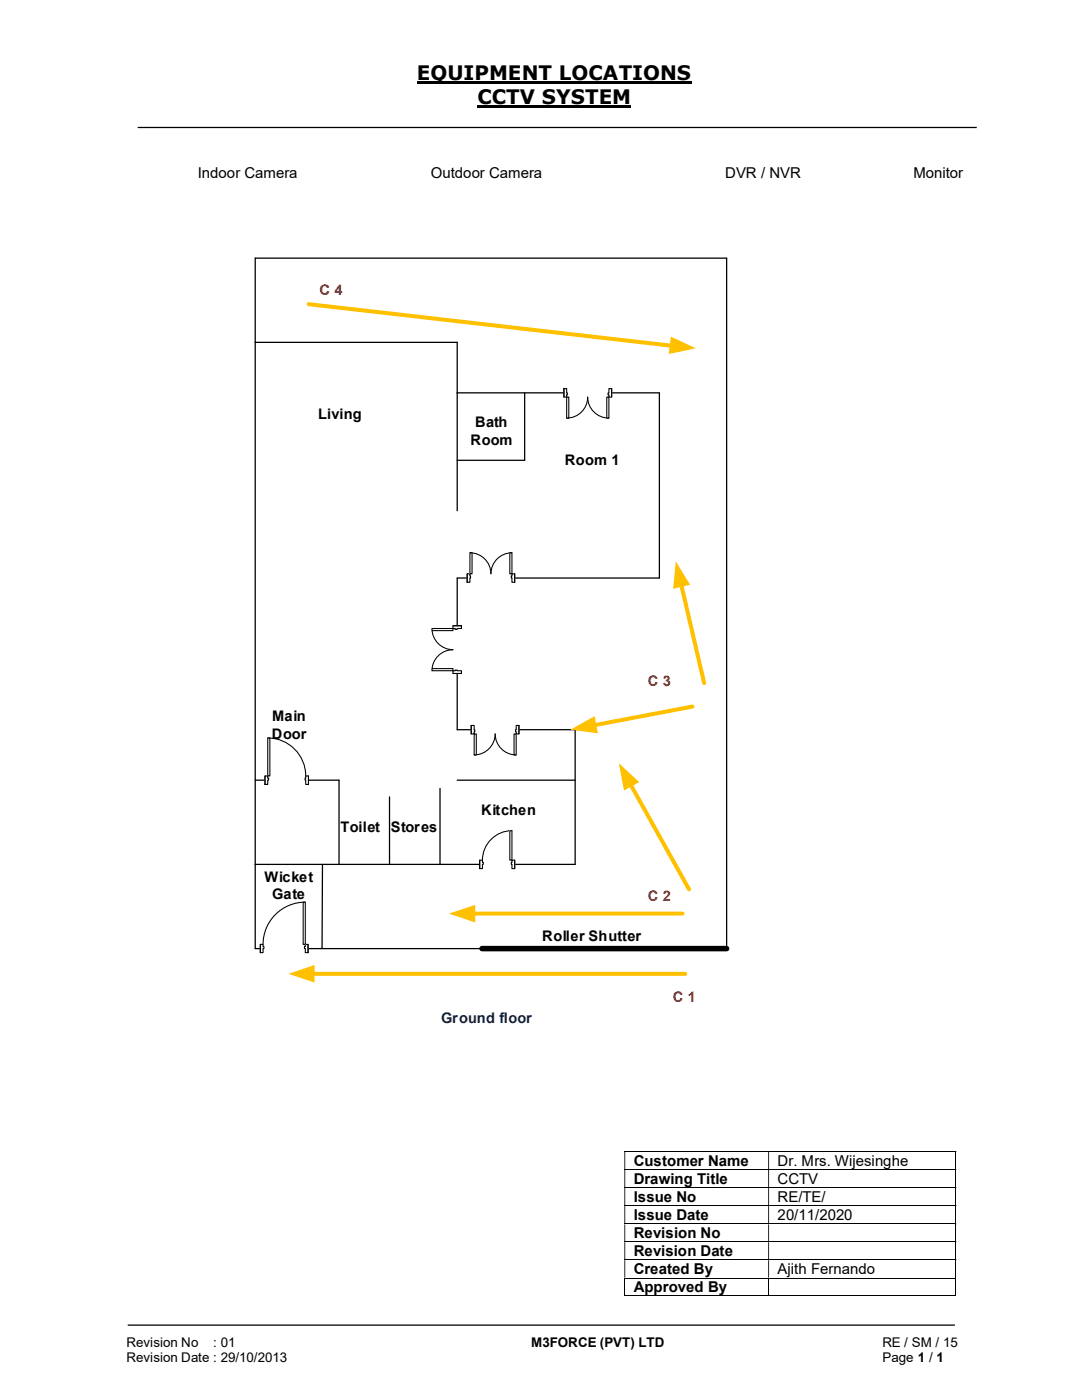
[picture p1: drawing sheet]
<svg xmlns="http://www.w3.org/2000/svg" width="216mm" height="279mm" viewBox="0 0 216 279" stroke-linecap="round" stroke-linejoin="round" font-family="sans-serif">
<path d="M83.2 16.5h54.8M95.2 21.3h30.7" fill="none" stroke="#000" stroke-width=".42"/>
<path d="M27.5 25.4h167.4M50.9 51.5h94.1v137.8h-94.1zM50.9 68.3h40.3v33.6M91.2 78.4h40.4v37h-40.4v30.2h23.6v26.9h-63.9M104.7 78.4v13.5h-13.5M50.9 155.7h16.7v16.8M77.7 159v13.5M87.8 157.4v15.1M91.2 155.7h23.6M25.5 264.5h165" fill="none" stroke="#000" stroke-width=".25"/>
<g fill="none" stroke="#000" stroke-width=".2">
<path d="M124.6 229.8h66.1M124.6 233.4h66.1M124.6 237h66.1M190.8 229.9v3.4M190.8 233.5v3.4M190.8 237.1v3.4M124.6 240.6h66.1M124.6 244.3h66.1M124.6 247.8h66.1M124.6 251.4h66.1M124.6 255.1h66.1M124.6 258.6h28.7"/>
<path d="M124.7 255.1v3.6M153.4 255.1v3.6M153.5 258.6h37.2M190.8 240.7v3.5M190.8 244.3v3.4M190.8 247.9v3.4M190.8 251.5v3.5M190.8 255.1v3.6"/>
</g>
<g fill="#000">
<path d="M190.7 229.7h.1v.2h-.1zM124.6 229.9h.2v3.4h-.2zM153.3 229.9h.2v3.4h-.2z" fill-rule="evenodd"/>
<path d="M190.7 233.3h.1v.2h-.1zM124.6 233.5h.2v3.4h-.2zM153.3 233.5h.2v3.4h-.2z" fill-rule="evenodd"/>
<path d="M190.7 236.9h.1v.2h-.1zM124.6 237.1h.2v3.4h-.2zM153.3 237.1h.2v3.4h-.2z" fill-rule="evenodd"/>
<path d="M190.7 240.5h.1v.2h-.1zM124.6 240.7h.2v3.5h-.2zM153.3 240.7h.2v3.5h-.2z" fill-rule="evenodd"/>
<path d="M190.7 244.2h.1v.1h-.1zM124.6 244.3h.2v3.4h-.2zM153.3 244.3h.2v3.4h-.2z" fill-rule="evenodd"/>
<path d="M190.7 247.7h.1v.2h-.1zM124.6 247.9h.2v3.4h-.2zM153.3 247.9h.2v3.4h-.2z" fill-rule="evenodd"/>
<path d="M190.7 251.3h.1v.2h-.1zM124.6 251.5h.2v3.5h-.2zM153.3 251.5h.2v3.5h-.2z" fill-rule="evenodd"/>
</g>
<path d="M190.7 255h.1v.1h-.1zM190.7 258.6h.1v.1h-.1z" fill="#000"/>
<path d="M52.9 154.8h8.7v1.8h-8.7z" fill="#fff"/>
<path d="M52.9 154.8h8.7v1.8h-8.7z" fill="none" stroke="#fff" stroke-width=".21"/>
<path d="M52.9 154.9h.5v1.6h-.5zM61 154.9v1.6h.6v-1.6z" fill-rule="evenodd" fill="#fff"/>
<path d="M53.4 155.3v-.4h-.5v1.6h.5v-.8M61 155.3v-.4h.6v1.6h-.6v-.8" fill="none" stroke="#000" stroke-width=".21"/>
<path d="M53.4 155.3h.2v.4h-.2zM60.9 155.3v.4h.1v-.4z" fill-rule="evenodd" fill="#fff"/>
<path d="M52.9 154.9v1.6M53.4 147.3a7.6 7.6 0 0 1 7.6 7.6M53.4 155.3h.2v.4h-.2M61 155.3h-.1v.4h.1M61.6 154.9v1.6" fill="none" stroke="#000" stroke-width=".21"/>
<path d="M53.4 147.3h.4v7.6h-.4z" fill-rule="evenodd" fill="#fff"/>
<path d="M53.4 147.3h.4v7.6h-.4z" fill="none" stroke="#000" stroke-width=".21"/>
<path d="M93.2 114.5h9.5v1.7h-9.5z" fill="#fff"/>
<path d="M93.2 114.5h9.5v1.7h-9.5z" fill="none" stroke="#fff" stroke-width=".21"/>
<path d="M102.2 114.5v1.7h.5v-1.7zM93.2 114.5h.6v1.7h-.6z" fill-rule="evenodd" fill="#fff"/>
<path d="M93.8 114.9v-.4h-.6v1.7h.6v-.8M102.2 114.9v-.4h.5v1.7h-.5v-.8" fill="none" stroke="#000" stroke-width=".21"/>
<path d="M102 114.9v.5h.2v-.5zM93.8 114.9h.1v.5h-.1z" fill-rule="evenodd" fill="#fff"/>
<path d="M93.2 114.5v1.7M93.8 110.3a4.2 4.2 0 0 1 4.2 4.2 4.2 4.2 0 0 1 4.2-4.2M93.8 114.9h.1v.5h-.1M102.2 114.9h-.2v.5h.2M102.7 114.5v1.7" fill="none" stroke="#000" stroke-width=".21"/>
<path d="M93.8 110.3h.4v4.2h-.4z" fill-rule="evenodd" fill="#fff"/>
<path d="M93.8 110.3h.4v4.2h-.4z" fill="none" stroke="#000" stroke-width=".21"/>
<path d="M101.7 110.3h.5v4.2h-.5z" fill-rule="evenodd" fill="#fff"/>
<path d="M101.7 110.3h.5v4.2h-.5z" fill="none" stroke="#000" stroke-width=".21"/>
<path d="M90.3 124.9h1.8v9.5h-1.8z" fill-rule="evenodd" fill="#fff"/>
<path d="M90.3 124.9h1.8v9.5h-1.8z" fill="none" stroke="#fff" stroke-width=".21"/>
<path d="M90.4 124.9v.5h1.7v-.5zM90.4 133.9h1.7v.5h-1.7z" fill-rule="evenodd" fill="#fff"/>
<path d="M90.8 125.4h-.4v-.5h1.7v.5h-.9M90.8 133.9h-.4v.5h1.7v-.5h-.9" fill="none" stroke="#000" stroke-width=".21"/>
<path d="M90.8 125.4v.2h.4v-.2zM90.8 133.7h.4v.2h-.4z" fill-rule="evenodd" fill="#fff"/>
<path d="M86.2 125.4a4.2 4.2 0 0 0 4.2 4.3 4.2 4.2 0 0 0-4.2 4.2M90.4 124.9h1.7M90.4 134.4h1.7M90.8 125.4v.2h.4v-.2M90.8 133.9v-.2h.4v.2" fill="none" stroke="#000" stroke-width=".21"/>
<path d="M86.2 133.4h4.2v.5h-4.2z" fill="#fff"/>
<path d="M86.2 133.4h4.2v.5h-4.2z" fill="none" stroke="#000" stroke-width=".21"/>
<path d="M86.2 125.4h4.2v.5h-4.2z" fill="#fff"/>
<path d="M86.2 125.4h4.2v.5h-4.2z" fill="none" stroke="#000" stroke-width=".21"/>
<path d="M112.5 77.5h9.5v1.8h-9.5z" fill="#fff"/>
<path d="M112.5 77.5h9.5v1.8h-9.5z" fill="none" stroke="#fff" stroke-width=".21"/>
<path d="M112.5 77.6v1.6h.6v-1.6zM121.5 77.6h.5v1.6h-.5z" fill-rule="evenodd" fill="#fff"/>
<path d="M113.1 78.4v-.8h-.6v1.6h.6v-.4M121.5 78.4v-.8h.5v1.6h-.5v-.4" fill="none" stroke="#000" stroke-width=".21"/>
<path d="M113.1 78.4v.4h.1v-.4zM121.3 78.4h.2v.4h-.2z" fill-rule="evenodd" fill="#fff"/>
<path d="M112.5 77.6v1.6M113.1 78.4h.1v.4h-.1M121.5 78.4h-.2v.4h.2M122 77.6v1.6M113.1 83.4a4.2 4.2 0 0 0 4.2-4.2 4.2 4.2 0 0 0 4.2 4.2" fill="none" stroke="#000" stroke-width=".21"/>
<path d="M121.1 79.2h.4v4.2h-.4z" fill-rule="evenodd" fill="#fff"/>
<path d="M121.1 79.2h.4v4.2h-.4z" fill="none" stroke="#000" stroke-width=".21"/>
<path d="M113.1 79.2h.4v4.2h-.4z" fill-rule="evenodd" fill="#fff"/>
<path d="M113.1 79.2h.4v4.2h-.4z" fill="none" stroke="#000" stroke-width=".21"/>
<path d="M94 144.7h9.5v1.8h-9.5z" fill="#fff"/>
<path d="M94 144.7h9.5v1.8h-9.5z" fill="none" stroke="#fff" stroke-width=".21"/>
<path d="M94 144.8v1.7h.6v-1.7zM103 144.8h.5v1.7h-.5z" fill-rule="evenodd" fill="#fff"/>
<path d="M94.6 145.6v-.8h-.6v1.7h.6v-.4M103 145.6v-.8h.5v1.7h-.5v-.4" fill="none" stroke="#000" stroke-width=".21"/>
<path d="M94.6 145.6v.4h.1v-.4zM102.9 145.6h.1v.4h-.1z" fill-rule="evenodd" fill="#fff"/>
<path d="M94 144.8v1.7M94.6 150.7a4.2 4.2 0 0 0 4.2-4.2 4.2 4.2 0 0 0 4.2 4.2M94.6 145.6h.1v.4h-.1M103 145.6h-.1v.4h.1M103.5 144.8v1.7" fill="none" stroke="#000" stroke-width=".21"/>
<path d="M102.6 146.5h.4v4.2h-.4z" fill-rule="evenodd" fill="#fff"/>
<path d="M102.6 146.5h.4v4.2h-.4z" fill="none" stroke="#000" stroke-width=".21"/>
<path d="M94.6 146.5h.4v4.2h-.4z" fill-rule="evenodd" fill="#fff"/>
<path d="M94.6 146.5h.4v4.2h-.4z" fill="none" stroke="#000" stroke-width=".21"/>
<path d="M95.7 171.6h7v1.8h-7z" fill="#fff"/>
<path d="M95.7 171.6h7v1.8h-7z" fill="none" stroke="#fff" stroke-width=".21"/>
<path d="M102.2 171.7v1.7h.5v-1.7zM95.7 171.7h.6v1.7h-.6z" fill-rule="evenodd" fill="#fff"/>
<path d="M96.3 172.1v-.4h-.6v1.7h.6v-.9M102.2 172.1v-.4h.5v1.7h-.5v-.9" fill="none" stroke="#000" stroke-width=".21"/>
<path d="M102 172.1v.4h.2v-.4zM96.3 172.1h.1v.4h-.1z" fill-rule="evenodd" fill="#fff"/>
<path d="M95.7 171.7v1.7M96.3 172.1h.1v.4h-.1M102.2 165.8a5.9 5.9 0 0 0-5.9 5.9M102.2 172.1h-.2v.4h.2M102.7 171.7v1.7" fill="none" stroke="#000" stroke-width=".21"/>
<path d="M101.7 165.8h.5v5.9h-.5z" fill-rule="evenodd" fill="#fff"/>
<path d="M101.7 165.8h.5v5.9h-.5z" fill="none" stroke="#000" stroke-width=".21"/>
<path d="M61.6 60.7l72.5 8.3" fill="none" stroke="#ffc000" stroke-width=".8"/>
<path d="M133.9 67.2l5 2.3-5.5 1.2z" fill="#ffc000"/>
<path d="M138.2 141l-19.7 3.7" fill="none" stroke="#ffc000" stroke-width=".8"/>
<path d="M113.8 145.6l4.9-2.7 .6 3.4z" fill="#ffc000"/>
<path d="M135.9 116.7l4.6 19.6" fill="none" stroke="#ffc000" stroke-width=".8"/>
<path d="M134.8 112l2.9 4.7-3.4 .8z" fill="#ffc000"/>
<path d="M94.4 182.3h41.8" fill="none" stroke="#ffc000" stroke-width=".8"/>
<path d="M89.6 182.3l5.2-1.7v3.5z" fill="#ffc000"/>
<path d="M125.8 156.5l11.7 21" fill="none" stroke="#ffc000" stroke-width=".8"/>
<path d="M123.5 152.3l4.1 3.8-3.1 1.7z" fill="#ffc000"/>
<path d="M62.4 194.4h74.3" fill="none" stroke="#ffc000" stroke-width=".8"/>
<path d="M57.5 194.4l5.3-1.8v3.5z" fill="#ffc000"/>
<path d="M96.2 189.3h48.8" fill="none" stroke="#000" stroke-width="1.1"/>
<path d="M51.9 188.4h9.6v1.8h-9.6z" fill="#fff"/>
<path d="M51.9 188.4h9.6v1.8h-9.6z" fill="none" stroke="#fff" stroke-width=".21"/>
<path d="M60.9 188.5v1.6h.6v-1.6zM51.9 188.5h.6v1.6h-.6z" fill-rule="evenodd" fill="#fff"/>
<path d="M52.5 188.9v-.4h-.6v1.6h.6v-.8M60.9 188.9v-.4h.6v1.6h-.6v-.8" fill="none" stroke="#000" stroke-width=".21"/>
<path d="M60.7 188.9v.4h.2v-.4zM52.5 188.9h.2v.4h-.2z" fill-rule="evenodd" fill="#fff"/>
<path d="M51.9 188.5v1.6M52.5 188.9h.2v.4h-.2M60.9 180a8.4 8.4 0 0 0-8.4 8.5M60.9 188.9h-.2v.4h.2M61.5 188.5v1.6" fill="none" stroke="#000" stroke-width=".21"/>
<path d="M60.5 180h.4v8.5h-.4z" fill-rule="evenodd" fill="#fff"/>
<path d="M60.5 180h.4v8.5h-.4z" fill="none" stroke="#000" stroke-width=".21"/>
<path d="M64.3 172.5v16.8" fill="none" stroke="#000" stroke-width=".25"/>
<g font-size="4">
<text x="83.2" y="16">EQUIPMENT LOCATIONS</text>
<text x="95.2" y="20.8">CCTV SYSTEM</text>
</g>
<g font-size="3">
<text x="39.5" y="35.5">Indoor Camera</text>
<text x="86" y="35.5">Outdoor Camera</text>
<text x="144.7" y="35.5">DVR / NVR</text>
<text x="182.2" y="35.5">Monitor</text>
<text x="126.4" y="232.7">Customer Name</text>
<text x="155.2" y="232.7">Dr. Mrs. Wijesinghe</text>
<text x="126.4" y="236.3">Drawing Title</text>
<text x="126.4" y="239.9">Issue No</text>
<text x="155.2" y="236.3">CCTV</text>
<text x="155.2" y="239.9">RE/TE/</text>
<text x="126.4" y="243.5">Issue Date</text>
<text x="155.2" y="243.5">20/11/2020</text>
<text x="126.4" y="247.1">Revision No</text>
<text x="126.4" y="250.7">Revision Date</text>
<text x="126.4" y="254.3">Created By</text>
<text x="126.4" y="257.9">Approved By</text>
<text x="155.2" y="254.3">Ajith Fernando</text>
</g>
<g font-size="2.9" fill="#c00000">
<text x="63.8" y="58.9">C 4</text>
<text x="129.2" y="136.9">C 3</text>
<text x="129.2" y="179.8">C 2</text>
<text x="134.3" y="200">C 1</text>
</g>
<g font-size="2.9">
<text x="63.5" y="83.7">Living</text>
<text x="93.9" y="88.8">Room</text>
<text x="94.8" y="85.2">Bath</text>
<text x="112.7" y="92.9">Room 1</text>
<text x="54.3" y="144">Main</text>
<text x="54.2" y="147.6">Door</text>
<text x="67.9" y="165.9">Toilet</text>
<text x="78" y="165.9">Stores</text>
<text x="96" y="162.6">Kitchen</text>
<text x="52.8" y="175.9">Wicket</text>
<text x="54.3" y="179.5">Gate</text>
<text x="108.2" y="187.8">Roller Shutter</text>
</g>
<text font-size="2.9" fill="#002060" x="88" y="204.1">Ground floor</text>
<g font-size="2.7">
<text x="25.2" y="268.8">Revision No</text>
<text x="42.6" y="268.8">: 01</text>
<text x="106" y="268.8">M3FORCE (PVT) LTD</text>
<text x="176.1" y="268.8">RE / SM / 15</text>
<text x="25.2" y="271.8">Revision Date : 29/10/2013</text>
<text x="176.1" y="271.8">Page 1 / 1</text>
</g>
</svg>
